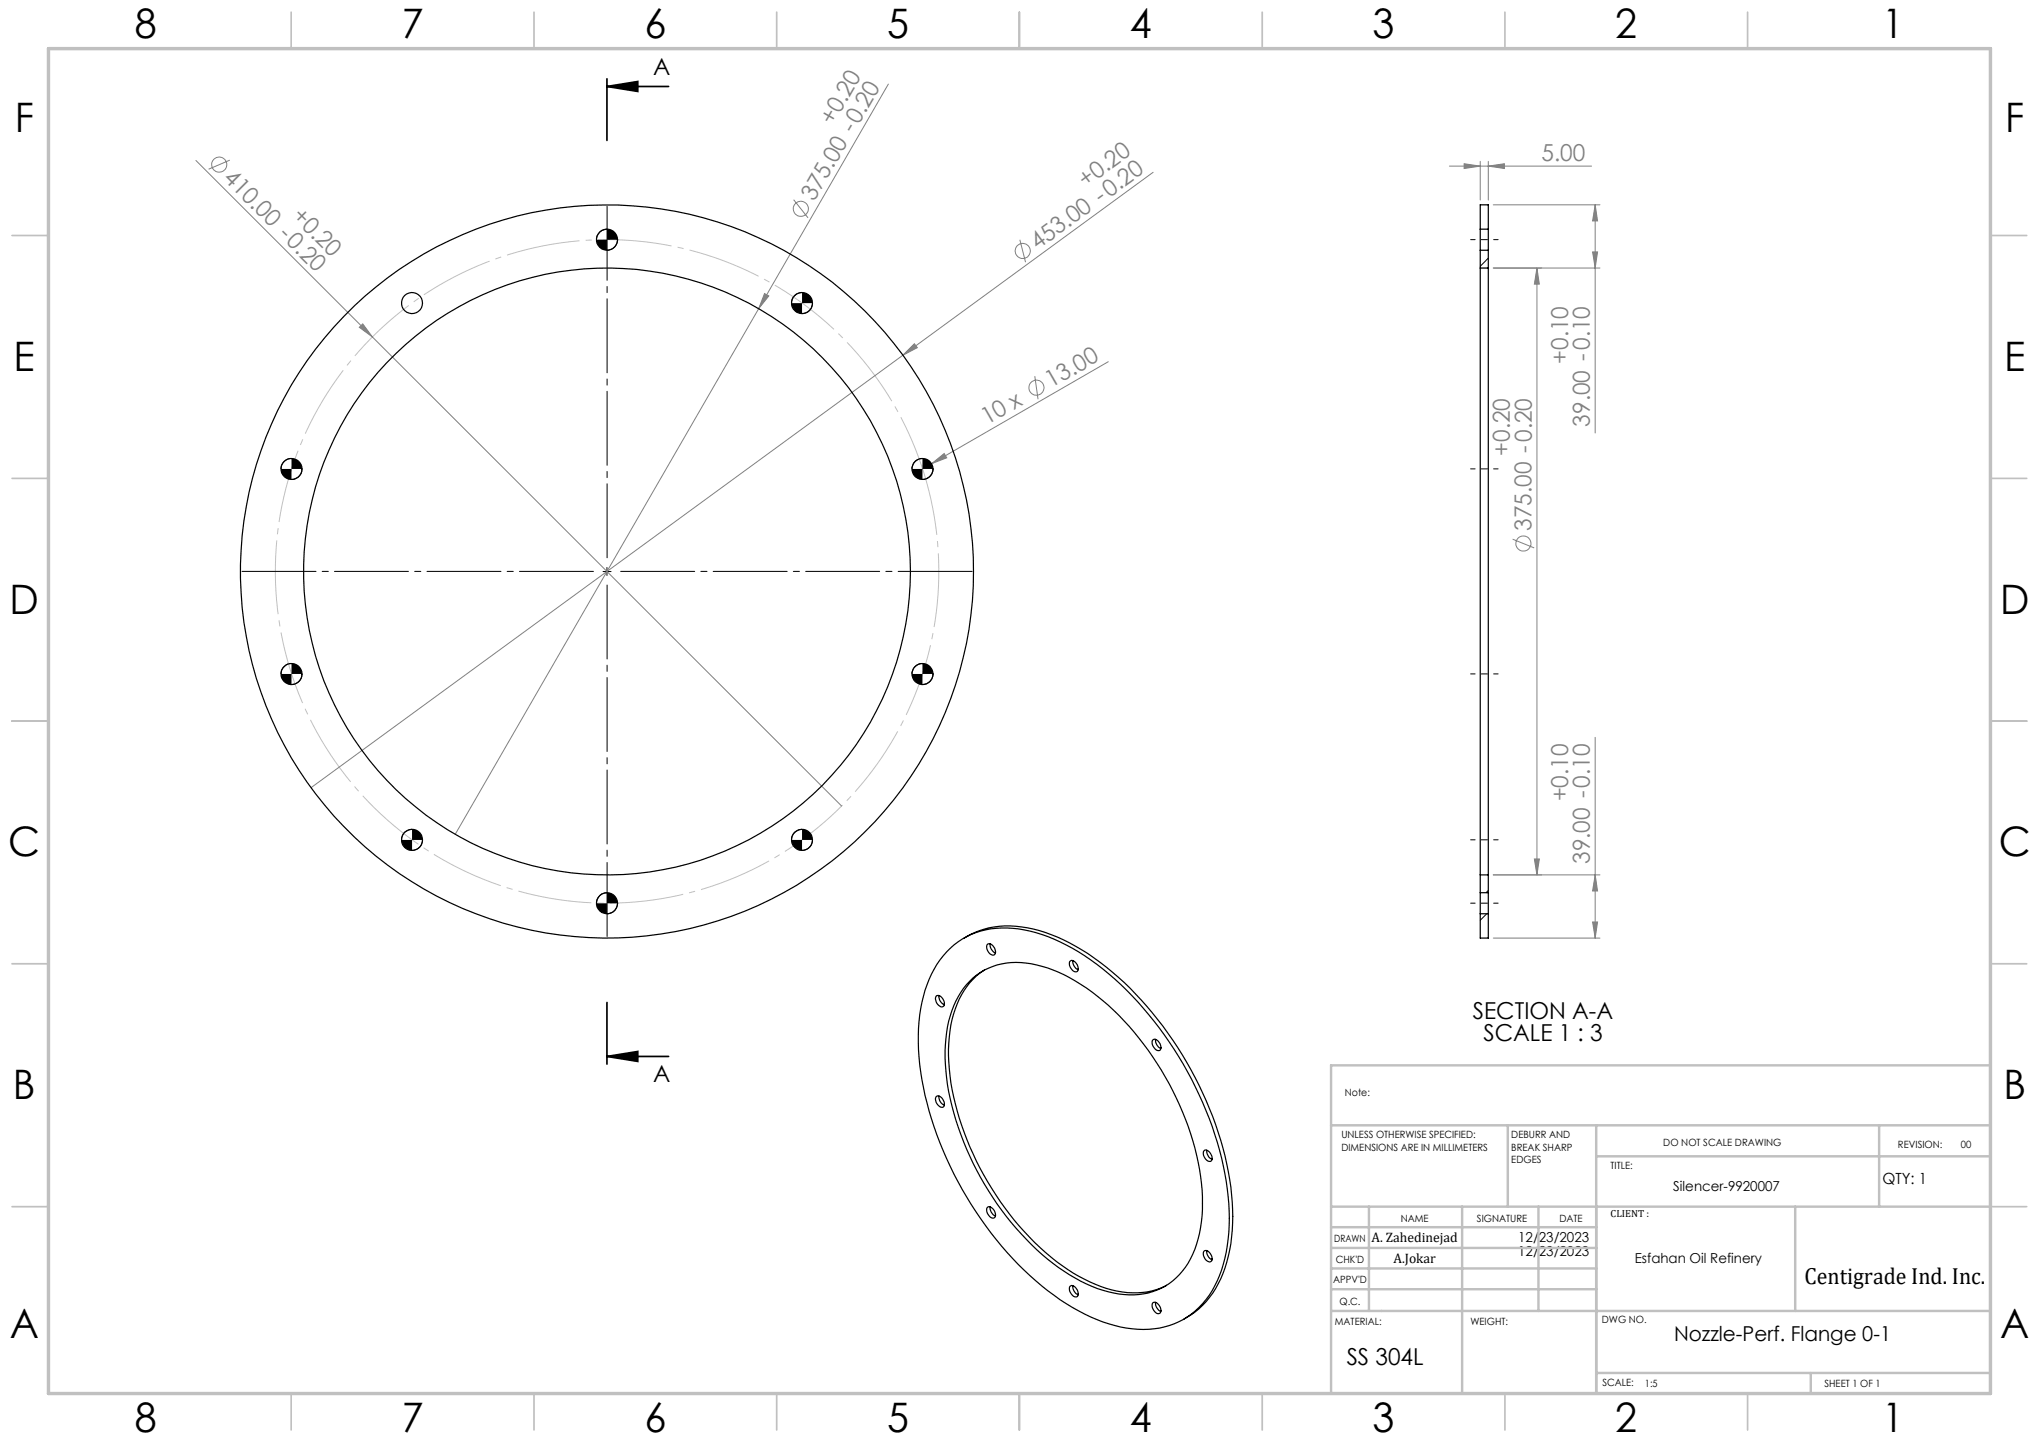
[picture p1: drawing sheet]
<svg xmlns="http://www.w3.org/2000/svg" width="420mm" height="297mm" viewBox="0 0 420 297" stroke-linecap="round" stroke-linejoin="round" font-family="sans-serif">
<g fill="none" stroke="#808080" stroke-width=".21">
<path d="M183 17.3l-26.7 46.3M40.4 33.1l36.3 36.3M47.3 33l-4.3 1.9M237.5 35.5l-51.5 37.7M298.6 34.2h29.2M301.6 33.7l3.3 .5-3.3 .5zM304.9 33.2v8M306.6 34.2l3.3-.5v1zM306.6 33.2v8M163.5 41.1l2.9 3.8M210.1 49.4l1.1 4.6M307.6 55.2h22"/>
<path d="M307.6 42.2h22M316.6 55.2l.5 3.3h-1zM316.6 55.2v125M328 51.9h1.1l-.5 3.3zM328.6 42.2l.5 3.3h-1.1zM328.6 42.2v47M74 67.4l.7-.7 2 2.7zM76.7 69.4l96.7 96.6M156.3 63.6l-62.5 108.2M157.5 60.5l.9 .5-2.1 2.6zM186 73.2l-121.9 89M188.3 70.8l.6 .8-2.9 1.6z"/>
<path d="M213.1 77.5l.7 4.7M228.3 74.5l-36.4 21M191.9 95.5l2.6-2.1 .5 .9zM191.9 95.5l-3.8 2.2M311.6 111.1l4.4 1.8M328.6 151.9v41.3M316.1 176.9h1l-.5 3.3zM307.6 193.2h22M307.6 180.2h22M328 189.9h1.1l-.5 3.3zM328.6 180.2l.5 3.3h-1.1z"/>
<circle cx="45.2" cy="33.9" r="1.55"/>
<circle cx="165" cy="43" r="1.56"/>
<circle cx="210.7" cy="51.7" r="1.55"/>
<circle cx="213.5" cy="79.8" r="1.56"/>
<circle cx="313.8" cy="111.9" r="1.55"/>
</g>
<g fill="none" stroke="#000" stroke-width=".21">
<path d="M125 47.2a2.17 2.17 0 0 0-2.1 2.2M127.2 49.4a2.17 2.17 0 0 1-2.2 2.1M165.2 60.3a2.17 2.17 0 0 0-2.2 2.1M167.4 62.4a2.17 2.17 0 0 1-2.2 2.2M60 94.4a2.17 2.17 0 0 0-2.1 2.2M62.2 96.6a2.17 2.17 0 0 1-2.2 2.1M190 94.4a2.17 2.17 0 0 0-2.1 2.2M192.2 96.6a2.17 2.17 0 0 1-2.2 2.1M124.2 117.7h1.7M125 116.9v1.6M60 136.7a2.17 2.17 0 0 0-2.1 2.1M62.2 138.8a2.17 2.17 0 0 1-2.2 2.2"/>
<path d="M190 136.7a2.17 2.17 0 0 0-2.1 2.1M192.2 138.8a2.17 2.17 0 0 1-2.2 2.2M84.9 170.8a2.17 2.17 0 0 0-2.2 2.2M87 173a2.17 2.17 0 0 1-2.1 2.2M165.2 170.8a2.17 2.17 0 0 0-2.2 2.2M167.4 173a2.17 2.17 0 0 1-2.2 2.2M125 183.9a2.17 2.17 0 0 0-2.1 2.2M127.2 186.1a2.17 2.17 0 0 1-2.2 2.1"/>
</g>
<path d="M125 17.8h12.7M125 16.2v12.7M125 17.8l6.4-1v2zM125 206.5v12.7M125 217.6h12.7M125 217.6l6.4-1v2z" fill="none" stroke="#000" stroke-width=".35"/>
<path d="M190.4 97.7a68.3 68.3 0 0 0-114.5-27.5 68.3 68.3 0 0 0 31.5 113.5 68.3 68.3 0 0 0 84-82.5l-1-3.5" fill="none" stroke="#c0c0c0" stroke-width=".21" stroke-dasharray="15.2 1.3 1.3 1.3" stroke-dashoffset="2.5" stroke-linecap="butt"/>
<path d="M123.4 117.7h-74.7M125 116v-74.6M125 119.4v74.6M126.7 117.7h74.7" fill="none" stroke="#000" stroke-width=".21" stroke-dasharray="15.2 1.3 1.3 1.3" stroke-dashoffset="-1.1"/>
<path d="M308.6 49.4h-5.7M308.6 96.6h-5.7M308.6 138.8h-5.7M308.6 173h-5.7M308.6 186h-5.7" fill="none" stroke="#000" stroke-width=".21" stroke-dasharray="15.2 1.3 1.3 1.3" stroke-dashoffset="14.3"/>
<g fill="none" stroke="#c0c0c0" stroke-width=".35">
<path d="M60 2.5v7.5M110 2.5v7.5M160 2.5v7.5M210 2.5v7.5M260 2.5v7.5M310 2.5v7.5M360 2.5v7.5M2.5 48.5h7.5M410 48.5h7.5M2.5 98.5h7.5M410 98.5h7.5M2.5 148.5h7.5"/>
<path d="M410 148.5h7.5M2.5 198.5h7.5M410 198.5h7.5M2.5 248.5h7.5M410 248.5h7.5M60 287v7.5M110 287v7.5M160 287v7.5M210 287v7.5M260 287v7.5M310 287v7.5M360 287v7.5"/>
</g>
<g fill="none" stroke="#c0c0c0" stroke-width=".5">
<path d="M410 219.4h-135.8v67.4M274.2 231.8h135.8M310.6 231.8v16.7M328.8 231.8v55.2M328.8 238.2h81.2M387.1 231.8v16.7M274.2 248.5h135.8M274.2 257h54.6M274.2 252.8h54.6M282 248.5v21.5M301.2 248.5v38.3M316.9 248.5v21.5"/>
<path d="M369.8 248.5v21.5M274.2 265.5h54.6M274.2 261.3h54.6M274.2 270h135.8M328.8 282.8h81.2M373 282.8v4.2"/>
</g>
<path d="M10 10h400v277h-400z" fill="none" stroke="#c0c0c0" stroke-width=".7"/>
<g fill="#000">
<path d="M125 17.8l6.4-1v2zM125 217.6l6.4-1v2z"/>
<path d="M57.9 96.6a2.17 2.17 0 0 0 2.1 2.1v-2.1zM60 94.4v2.2h2.2a2.17 2.17 0 0 0-2.2-2.2zM57.9 138.8a2.17 2.17 0 0 0 2.1 2.2v-2.2zM60 136.7v2.1h2.2a2.17 2.17 0 0 0-2.2-2.1zM82.7 173a2.17 2.17 0 0 0 2.2 2.2v-2.2zM84.9 170.8v2.2h2.1a2.17 2.17 0 0 0-2.1-2.2zM122.9 186.1a2.17 2.17 0 0 0 2.1 2.1v-2.1zM125 183.9v2.2h2.2a2.17 2.17 0 0 0-2.2-2.2zM163 173a2.17 2.17 0 0 0 2.2 2.2v-2.2zM165.2 170.8v2.2h2.2a2.17 2.17 0 0 0-2.2-2.2zM187.9 138.8a2.17 2.17 0 0 0 2.1 2.2v-2.2zM190 136.7v2.1h2.2a2.17 2.17 0 0 0-2.2-2.1zM187.9 96.6a2.17 2.17 0 0 0 2.1 2.1v-2.1zM190 94.4v2.2h2.2a2.17 2.17 0 0 0-2.2-2.2zM163 62.4a2.17 2.17 0 0 0 2.2 2.2v-2.2zM165.2 60.3v2.1h2.2a2.17 2.17 0 0 0-2.2-2.1zM122.9 49.4a2.17 2.17 0 0 0 2.1 2.1v-2.1zM125 47.2v2.2h2.2a2.17 2.17 0 0 0-2.2-2.2z"/>
</g>
<g fill="#808080">
<path d="M74 67.4l.7-.7 2 2.7z"/>
<path d="M191.9 95.5l2.6-2.1 .5 .9z"/>
<path d="M188.3 70.8l.6 .8-2.9 1.6z"/>
<path d="M157.5 60.5l.9 .5-2.1 2.6z"/>
<path d="M301.6 33.7l3.3 .5-3.3 .5zM306.6 34.2l3.3-.5v1z"/>
<path d="M328 51.9h1.1l-.5 3.3zM328.6 42.2l.5 3.3h-1.1zM328 189.9h1.1l-.5 3.3zM328.6 180.2l.5 3.3h-1.1z"/>
<path d="M316.6 55.2l.5 3.3h-1zM316.1 176.9h1l-.5 3.3z"/>
</g>
<g fill="none" stroke="#000" stroke-width=".25">
<path d="M304.9 47.2v4.3M304.9 55.2v125M304.9 47.2v-5h1.7v5M304.9 51.5v3.7M304.9 47.2h1.7M304.9 51.5h1.7M304.9 55.2h1.7M306.6 47.2v4.3M306.6 55.2v125M306.6 51.5v3.7M195 196.1a16.6 16.6 0 0 1 15.9-4.6 40.2 40.2 0 0 1 18.7 10.1 74.4 74.4 0 0 1 23 41.7 36.6 36.6 0 0 1-1.8 20.5 16.2 16.2 0 0 1-17.6 9.9 35.4 35.4 0 0 1-17.4-7.9 73.4 73.4 0 0 1-26.4-46.6 33.9 33.9 0 0 1 2.5-18.6l1.1-2zM198.5 193.2a18.1 18.1 0 0 1 14.3-1.9 43.2 43.2 0 0 1 18.8 11 74.4 74.4 0 0 1 21.9 42.2 35.9 35.9 0 0 1-2 18.9 17.1 17.1 0 0 1-7.7 8.3"/>
<path d="M202.8 199.8a15.7 15.7 0 0 0-6.7 10.2 40.9 40.9 0 0 0 2 21.8 60.3 60.3 0 0 0 20.6 28.8 27.5 27.5 0 0 0 14.6 5.7 13.5 13.5 0 0 0 7-1.6M203.4 194.5a1.29 1.29 0 0 1 1.6 1.3 .65 .65 0 0 1-.2 .9 .65 .65 0 0 1-.9-.3 1.63 1.63 0 0 1-.5-1.9zM203.9 194.4a1.96 1.96 0 0 0 1.1 1.9M220.4 198a1.05 1.05 0 0 1 1.5 .7 .85 .85 0 0 1-.4 1.5 1.71 1.71 0 0 1-1.1-2.2zM221 197.8a1.97 1.97 0 0 0 1.1 1.9M304.9 183.9v4.3M304.9 183.9h1.7M304.9 180.2v3.7M304.9 188.2v5h1.7v-5M304.9 180.2h1.7M304.9 188.2h1.7M306.6 183.9v4.3"/>
<path d="M306.6 180.2v3.7M192.8 205.2a1.31 1.31 0 0 1 1.7 1.3 .66 .66 0 0 1-.3 .8 .66 .66 0 0 1-.8-.2 1.73 1.73 0 0 1-.6-1.9zM193.4 205.1a1.82 1.82 0 0 0 1.1 1.8M199.7 202.1a13.8 13.8 0 0 1 13.8-3.3 36.5 36.5 0 0 1 17 10.3 61.3 61.3 0 0 1 17 34.6 26.9 26.9 0 0 1-2.7 16.4 13.7 13.7 0 0 1-15.4 6.2 32.7 32.7 0 0 1-14.8-7.9 61.1 61.1 0 0 1-19.6-36.4 27.5 27.5 0 0 1 2.4-16.7 12.7 12.7 0 0 1 2.3-3.2zM237.5 214.2a1.05 1.05 0 0 1 1.4 .7 .85 .85 0 0 1-.3 1.5 1.71 1.71 0 0 1-1.1-2.2zM238 214.1a1.97 1.97 0 0 0 1.1 1.9M192.8 225.9a1.04 1.04 0 0 1 1.5 .7 .78 .78 0 0 1 .3 .9 .78 .78 0 0 1-.8 .5 1.7 1.7 0 0 1-1-2.1zM193.4 225.7a1.83 1.83 0 0 0 1.1 1.9M248 237a1.01 1.01 0 0 1 1.4 .8 .78 .78 0 0 1 .3 .9 .78 .78 0 0 1-.8 .5 1.72 1.72 0 0 1-.9-2.2zM248.6 236.9a1.97 1.97 0 0 0 1.1 1.9M203.5 248.6a1.56 1.56 0 0 1 1.4 2.2 1.44 1.44 0 0 1-1.7-1.7zM203.9 248.6a1.97 1.97 0 0 0 1.1 1.9"/>
<path d="M248 257.7a1.01 1.01 0 0 1 1.4 .7 .85 .85 0 0 1-.3 1.5 1.72 1.72 0 0 1-1.1-2.2zM248.6 257.6a1.96 1.96 0 0 0 1.1 1.9M220.4 264.9a1.05 1.05 0 0 1 1.5 .8 .85 .85 0 0 1-.4 1.4 1.71 1.71 0 0 1-1.1-2.2zM221 264.8a1.97 1.97 0 0 0 1.1 1.9M237.5 268.4a1.29 1.29 0 0 1 1.6 1.3 .7 .7 0 0 1-.4 .9 .7 .7 0 0 1-.9-.6l-.5-.7zM238 268.2a1.96 1.96 0 0 0 1.1 1.9"/>
<circle cx="125" cy="49.4" r="2.18"/>
<circle cx="84.9" cy="62.4" r="2.17"/>
<circle cx="165.2" cy="62.4" r="2.17"/>
<circle cx="60" cy="96.6" r="2.16"/>
<circle cx="190" cy="96.6" r="2.16"/>
<circle cx="125" cy="117.7" r="75.5"/>
<circle cx="125" cy="117.7" r="62.5"/>
<circle cx="60" cy="138.8" r="2.16"/>
<circle cx="190" cy="138.8" r="2.16"/>
<circle cx="84.9" cy="173" r="2.16"/>
<circle cx="165.2" cy="173" r="2.16"/>
<circle cx="125" cy="186" r="2.18"/>
</g>
<path d="M306.6 53.2l-1.7 1.7M306.2 188.2l-1.3 1.3M306.6 183.4l-.5 .5" fill="none" stroke="#000" stroke-width=".21"/>
<g font-size="8.4">
<text x="27.7" y="7.9">8</text>
<text x="82.7" y="7.9">7</text>
<text x="132.7" y="7.9">6</text>
<text x="182.7" y="7.9">5</text>
<text x="232.7" y="7.9">4</text>
<text x="282.7" y="7.9">3</text>
<text x="332.7" y="7.9">2</text>
<text x="387.7" y="7.9">1</text>
<text x="3" y="27.1">F</text>
<text x="413" y="27.1">F</text>
<text x="2.8" y="76.4">E</text>
<text x="412.8" y="76.4">E</text>
<text x="2" y="126.4">D</text>
<text x="412" y="126.4">D</text>
<text x="1.7" y="176.4">C</text>
<text x="411.7" y="176.4">C</text>
<text x="2.7" y="226.4">B</text>
<text x="412.7" y="226.4">B</text>
<text x="2" y="275.6">A</text>
<text x="412" y="275.6">A</text>
<text x="27.7" y="294.9">8</text>
<text x="82.7" y="294.9">7</text>
<text x="132.7" y="294.9">6</text>
<text x="182.7" y="294.9">5</text>
<text x="232.7" y="294.9">4</text>
<text x="282.7" y="294.9">3</text>
<text x="332.7" y="294.9">2</text>
<text x="387.7" y="294.9">1</text>
</g>
<g font-size="4.8">
<text x="134.5" y="15.5">A</text>
<text x="303.4" y="209.8">SECTION A-A</text>
<text x="305.6" y="214.3">SCALE 1 : 3</text>
<text x="134.5" y="222.9">A</text>
<text x="371.7" y="264.5">Centigrade Ind. Inc.</text>
<text x="277.4" y="281.1">SS 304L</text>
</g>
<g font-size="4.8" fill="#808080">
<text x="171.6" y="25.9" transform="rotate(-60 171.6 25.9)">+0.20</text>
<text x="317.5" y="33.1">5.00</text>
<text x="45.8" y="36.9" transform="rotate(45 45.8 36.9)">410.00 -0.20</text>
<text x="167.7" y="41.6" transform="rotate(-60 167.7 41.6)">375.00 -0.20</text>
<text x="223.6" y="38.7" transform="rotate(-36 223.6 38.7)">+0.20</text>
<text x="60" y="44.7" transform="rotate(45 60 44.7)">+0.20</text>
<text x="213.7" y="51.5" transform="rotate(-36 213.7 51.5)">453.00 -0.20</text>
<text x="323" y="74.9" transform="rotate(-90 323 74.9)">+0.10</text>
<text x="216.6" y="80" transform="rotate(-30 216.6 80)">13.00</text>
<text x="203.3" y="87.6" transform="rotate(-30 203.3 87.6)">10 x</text>
<text x="327.5" y="87.9" transform="rotate(-90 327.5 87.9)">39.00 -0.10</text>
<text x="311" y="93.8" transform="rotate(-90 311 93.8)">+0.20</text>
<text x="315.5" y="109.4" transform="rotate(-90 315.5 109.4)">375.00 -0.20</text>
<text x="323" y="165" transform="rotate(-90 323 165)">+0.10</text>
<text x="327.5" y="178" transform="rotate(-90 327.5 178)">39.00 -0.10</text>
</g>
<text font-size="4.2" x="344.8" y="276.1">Nozzle-Perf. Flange 0-1</text>
<text font-size="3.2" x="387.7" y="243.9">QTY: 1</text>
<g font-size="2.8">
<text x="344.7" y="245.3">Silencer-9920007</text>
<text x="282.5" y="255.9">A. Zahedinejad</text>
<text x="312.7" y="255.9">12/23/2023</text>
<text x="287" y="260.1">A.Jokar</text>
<text x="312.7" y="258.7">12/23/2023</text>
<text x="336.7" y="260.1">Esfahan Oil Refinery</text>
</g>
<g font-size="2.1">
<text x="277" y="225.8">Note:</text>
<text x="276.3" y="234.5">UNLESS OTHERWISE SPECIFIED:</text>
<text x="276.3" y="237">DIMENSIONS ARE IN MILLIMETERS</text>
<text x="311.3" y="234.5">DEBURR AND</text>
<text x="311.3" y="237">BREAK SHARP</text>
<text x="311.3" y="239.5">EDGES</text>
<text x="342.6" y="235.9">DO NOT SCALE DRAWING</text>
<text x="391" y="236.5">REVISION:</text>
<text x="403.9" y="236.5">00</text>
<text x="331.8" y="240.8">TITLE:</text>
<text x="288.5" y="251.7">NAME</text>
<text x="304.2" y="251.7">SIGNATURE</text>
<text x="321.2" y="251.7">DATE</text>
<text x="331.8" y="250.7">CLIENT :</text>
<text x="274.8" y="255.8">DRAWN</text>
<text x="275.1" y="260.1">CHK'D</text>
<text x="274.6" y="264.2">APPV'D</text>
<text x="275.9" y="268.7">Q.C.</text>
<text x="275" y="273">MATERIAL:</text>
<text x="302.9" y="273">WEIGHT:</text>
<text x="330" y="272.5">DWG NO.</text>
<text x="330.1" y="285.6">SCALE:</text>
<text x="338.8" y="285.6">1:5</text>
<text x="375.8" y="285.6">SHEET 1 OF 1</text>
</g>
</svg>
